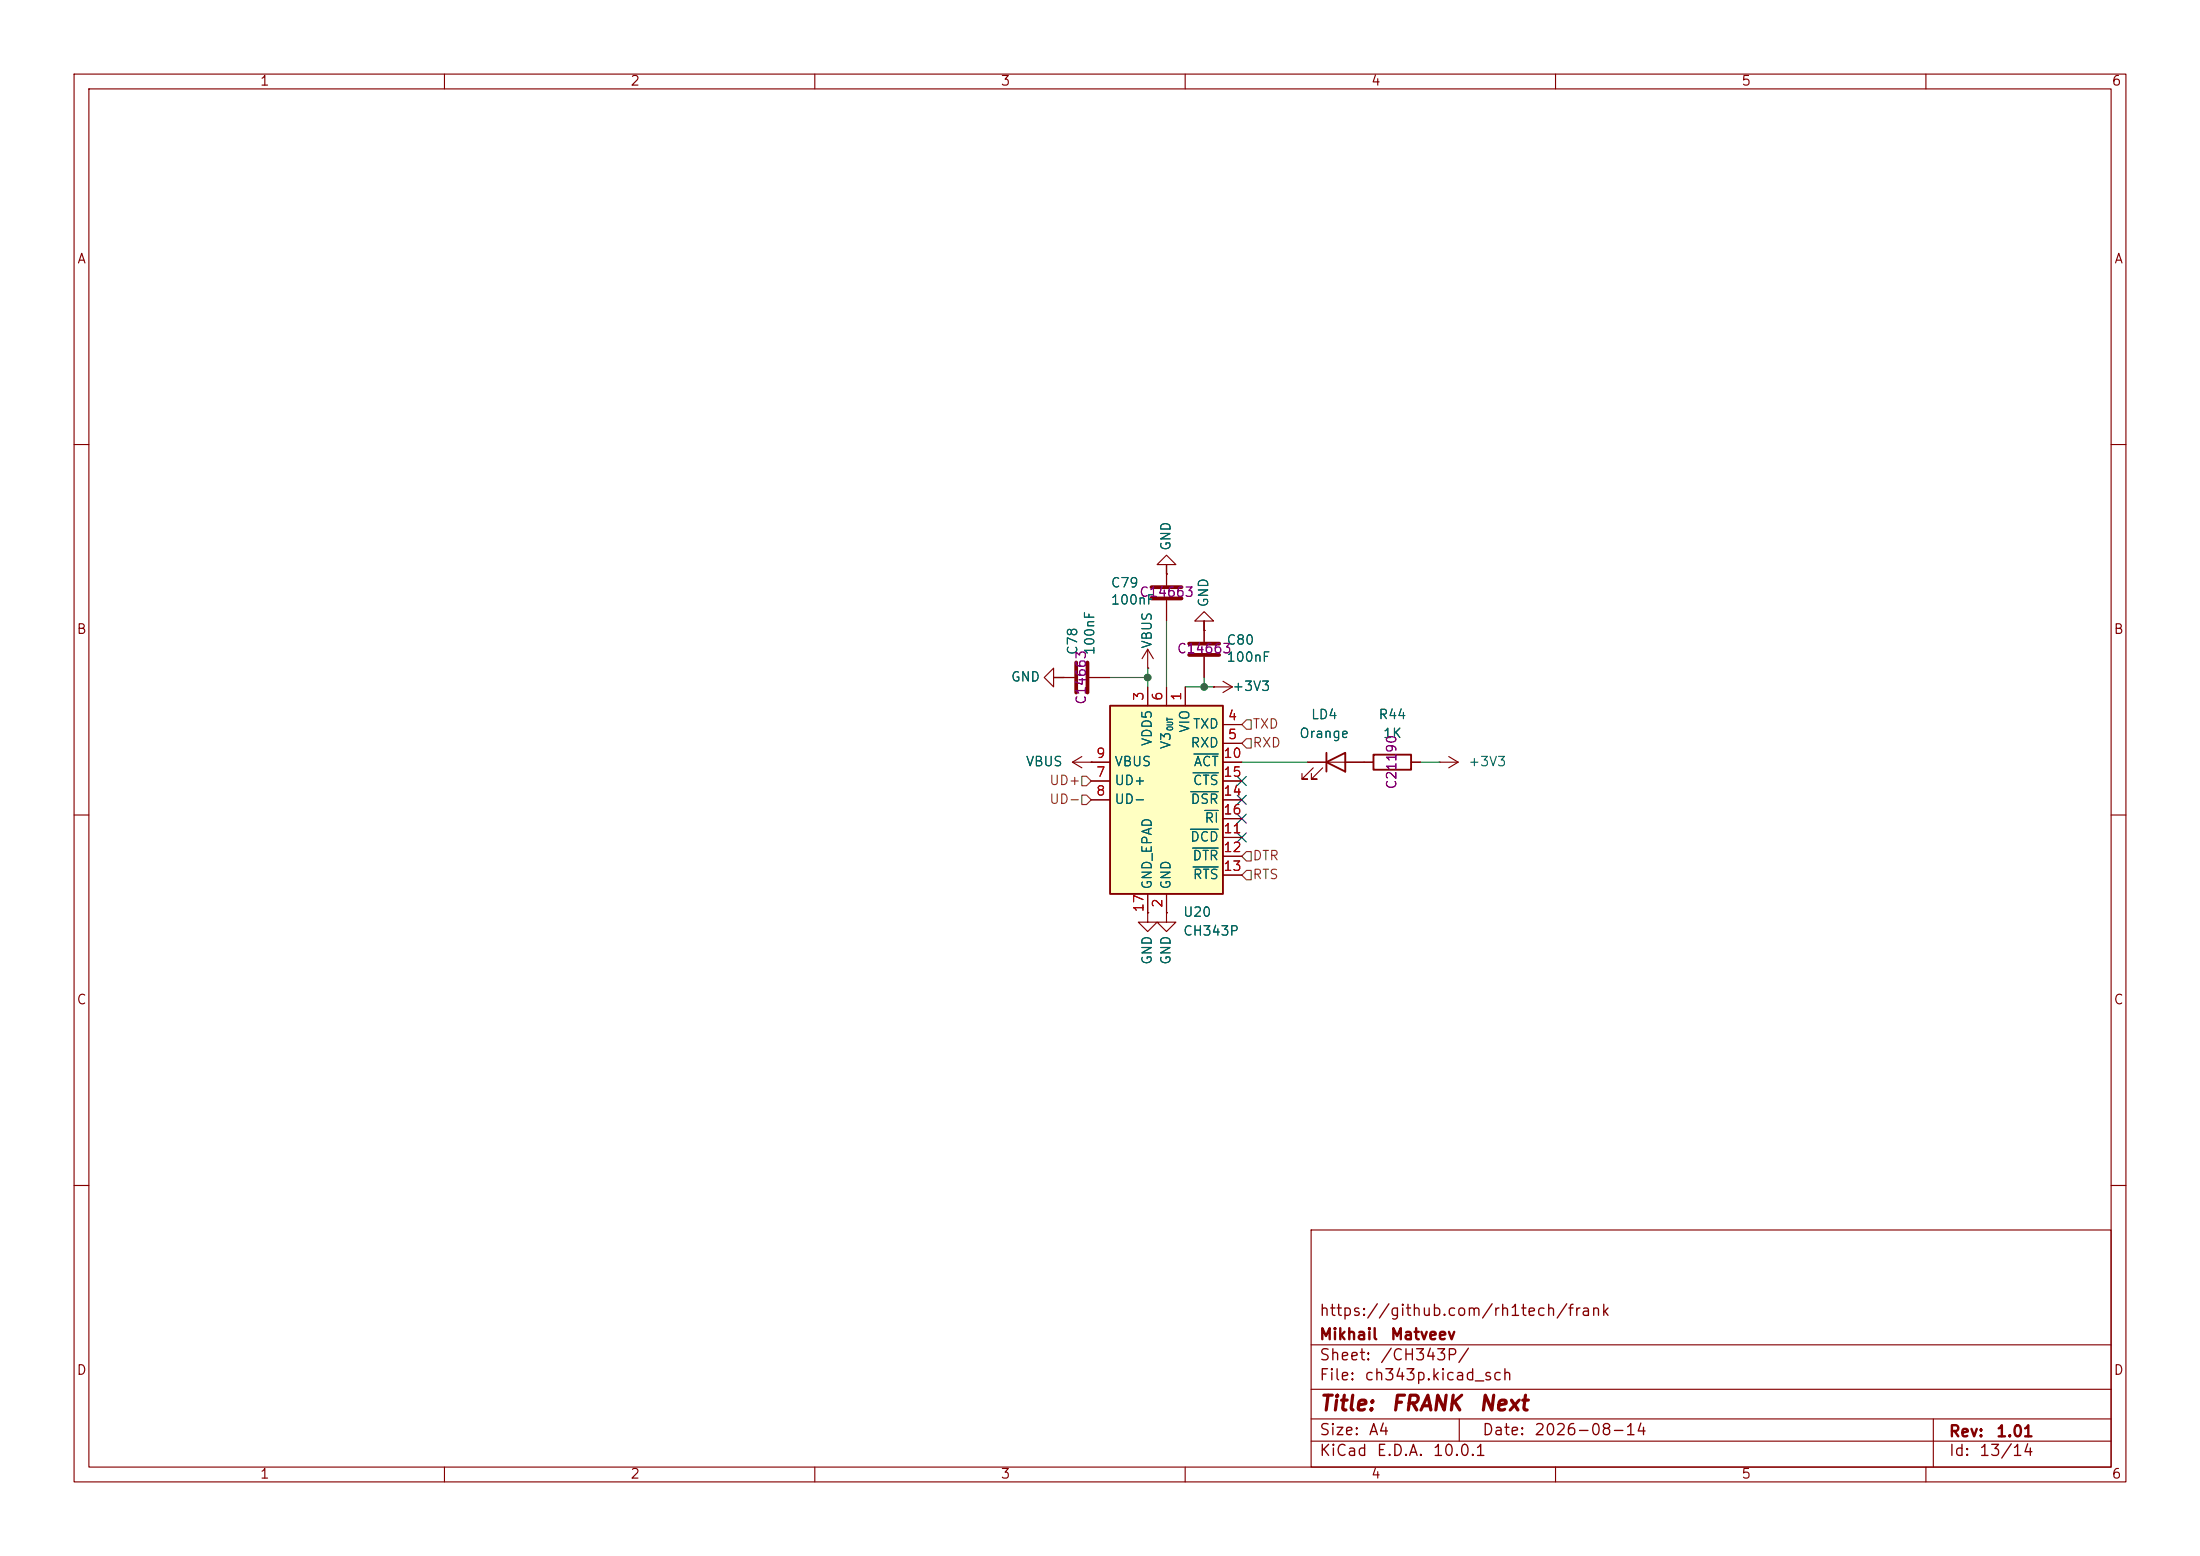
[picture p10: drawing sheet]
(kicad_sch
 (version 20260306)
 (generator "eeschema")
 (generator_version "10.0")
 (paper "A4")
 (title_block
  (title "${NAME}")
  (date "${DATE}")
  (rev "${VERSION}")
  (company "Mikhail Matveev")
  (comment 1 "https://github.com/rh1tech/frank"))
 (lib_symbols
  (symbol "FRANK:+3V3"
   (power global)
   (pin_numbers (hide yes))
   (pin_names
    (offset 0) (hide yes)) (exclude_from_sim no) (in_bom yes) (on_board yes)
   (in_pos_files yes)
   (duplicate_pin_numbers_are_jumpers no)
   (property "Reference" "#PWR" (at 0 -3.81 0) (show_name no) (do_not_autoplace no) (hide yes) (effects (font (size 1.27 1.27))))
   (property "Value" "+3V3" (at 0 3.556 0) (show_name no) (do_not_autoplace no) (effects (font (size 1.27 1.27))))
   (property "Footprint" "" (at 0 0 0) (show_name no) (do_not_autoplace no) (hide yes) (effects (font (size 1.27 1.27))))
   (property "Datasheet" "" (at 0 0 0) (show_name no) (do_not_autoplace no) (hide yes) (effects (font (size 1.27 1.27))))
   (property "Description" "Power symbol creates a global label with name \"+3V3\"" (at 0 0 0) (show_name no) (do_not_autoplace no) (hide yes) (effects (font (size 1.27 1.27))))
   (symbol "+3V3_0_1"
    (polyline (pts (xy -0.762 1.27) (xy 0 2.54)) (stroke (width 0) (type default)) (fill (type none)))
    (polyline (pts (xy 0 2.54) (xy 0.762 1.27)) (stroke (width 0) (type default)) (fill (type none)))
    (polyline (pts (xy 0 0) (xy 0 2.54)) (stroke (width 0) (type default)) (fill (type none))))
   (symbol "+3V3_1_1"
    (pin power_in line (at 0 0 90) (length 0) (name "" (effects (font (size 1.27 1.27)))) (number "1" (effects (font (size 1.27 1.27))))))
   (embedded_fonts no))
  (symbol "FRANK:C"
   (pin_numbers (hide yes))
   (pin_names
    (offset 0.254)) (exclude_from_sim no) (in_bom yes) (on_board yes)
   (in_pos_files yes)
   (duplicate_pin_numbers_are_jumpers no)
   (property "Reference" "C" (at 0.635 2.54 0) (show_name no) (do_not_autoplace no) (effects (font (size 1.27 1.27)) (justify left)))
   (property "Value" "C" (at 0.635 -2.54 0) (show_name no) (do_not_autoplace no) (effects (font (size 1.27 1.27)) (justify left)))
   (property "Footprint" "" (at 0.9652 -3.81 0) (show_name no) (do_not_autoplace no) (hide yes) (effects (font (size 1.27 1.27))))
   (property "Datasheet" "" (at 0 0 0) (show_name no) (do_not_autoplace no) (hide yes) (effects (font (size 1.27 1.27))))
   (property "Description" "Unpolarized capacitor" (at 0 0 0) (show_name no) (do_not_autoplace no) (hide yes) (effects (font (size 1.27 1.27))))
   (symbol "C_0_1"
    (polyline (pts (xy -2.032 0.762) (xy 2.032 0.762)) (stroke (width 0.508) (type default)) (fill (type none)))
    (polyline (pts (xy -2.032 -0.762) (xy 2.032 -0.762)) (stroke (width 0.508) (type default)) (fill (type none))))
   (symbol "C_1_1"
    (pin passive line (at 0 3.81 270) (length 2.794) (name "" (effects (font (size 1.27 1.27)))) (number "1" (effects (font (size 1.27 1.27)))))
    (pin passive line (at 0 -3.81 90) (length 2.794) (name "" (effects (font (size 1.27 1.27)))) (number "2" (effects (font (size 1.27 1.27))))))
   (embedded_fonts no))
  (symbol "FRANK:CH343P" (exclude_from_sim no) (in_bom yes) (on_board yes)
   (in_pos_files yes)
   (duplicate_pin_numbers_are_jumpers no)
   (property "Reference" "U" (at -8.89 13.97 0) (show_name no) (do_not_autoplace no) (effects (font (size 1.27 1.27))))
   (property "Value" "CH343P" (at 7.62 13.97 0) (show_name no) (do_not_autoplace no) (effects (font (size 1.27 1.27))))
   (property "Footprint" "FRANK:WCH_QFN-16-1EP_3x3mm_P0.5mm_EP1.8x1.8mm" (at 5.08 -15.24 0) (show_name no) (do_not_autoplace no) (hide yes) (effects (font (size 1.27 1.27)) (justify left)))
   (property "Datasheet" "https://www.wch-ic.com/downloads/CH343DS1_PDF.html" (at 5.08 -17.78 0) (show_name no) (do_not_autoplace no) (hide yes) (effects (font (size 1.27 1.27)) (justify left)))
   (property "Description" "High-Speed USB serial converter, up to 6Mbps, 3.3V or 5V supply, UART, QFN-16" (at 36.83 -20.32 0) (show_name no) (do_not_autoplace no) (hide yes) (effects (font (size 1.27 1.27))))
   (symbol "CH343P_0_1"
    (rectangle (start -7.62 12.7) (end 7.62 -12.7) (stroke (width 0.254) (type default)) (fill (type background))))
   (symbol "CH343P_1_0"
    (pin power_in line (at 0 -15.24 90) (length 2.54) (name "GND" (effects (font (size 1.27 1.27)))) (number "2" (effects (font (size 1.27 1.27)))))
    (pin power_in line (at -2.54 -15.24 90) (length 2.54) (name "GND_EPAD" (effects (font (size 1.27 1.27)))) (number "17" (effects (font (size 1.27 1.27))))))
   (symbol "CH343P_1_1"
    (pin power_in line (at 2.54 15.24 270) (length 2.54) (name "VIO" (effects (font (size 1.27 1.27)))) (number "1" (effects (font (size 1.27 1.27)))))
    (pin power_in line (at -2.54 15.24 270) (length 2.54) (name "VDD5" (effects (font (size 1.27 1.27)))) (number "3" (effects (font (size 1.27 1.27)))))
    (pin output line (at 10.16 10.16 180) (length 2.54) (name "TXD" (effects (font (size 1.27 1.27)))) (number "4" (effects (font (size 1.27 1.27)))))
    (pin input line (at 10.16 7.62 180) (length 2.54) (name "RXD" (effects (font (size 1.27 1.27)))) (number "5" (effects (font (size 1.27 1.27)))))
    (pin power_out line (at 0 15.24 270) (length 2.54) (name "V3_{OUT}" (effects (font (size 1.27 1.27)))) (number "6" (effects (font (size 1.27 1.27))))
    (alternate "V3_{IN}" power_in line))
    (pin bidirectional line (at -10.16 2.54 0) (length 2.54) (name "UD+" (effects (font (size 1.27 1.27)))) (number "7" (effects (font (size 1.27 1.27)))))
    (pin bidirectional line (at -10.16 0 0) (length 2.54) (name "UD-" (effects (font (size 1.27 1.27)))) (number "8" (effects (font (size 1.27 1.27)))))
    (pin input line (at -10.16 5.08 0) (length 2.54) (name "VBUS" (effects (font (size 1.27 1.27)))) (number "9" (effects (font (size 1.27 1.27)))))
    (pin output line (at 10.16 5.08 180) (length 2.54) (name "~{ACT}" (effects (font (size 1.27 1.27)))) (number "10" (effects (font (size 1.27 1.27)))))
    (pin input line (at 10.16 -5.08 180) (length 2.54) (name "~{DCD}" (effects (font (size 1.27 1.27)))) (number "11" (effects (font (size 1.27 1.27)))))
    (pin output line (at 10.16 -7.62 180) (length 2.54) (name "~{DTR}" (effects (font (size 1.27 1.27)))) (number "12" (effects (font (size 1.27 1.27)))))
    (pin output line (at 10.16 -10.16 180) (length 2.54) (name "~{RTS}" (effects (font (size 1.27 1.27)))) (number "13" (effects (font (size 1.27 1.27)))))
    (pin input line (at 10.16 0 180) (length 2.54) (name "~{DSR}" (effects (font (size 1.27 1.27)))) (number "14" (effects (font (size 1.27 1.27)))))
    (pin input line (at 10.16 2.54 180) (length 2.54) (name "~{CTS}" (effects (font (size 1.27 1.27)))) (number "15" (effects (font (size 1.27 1.27)))))
    (pin input line (at 10.16 -2.54 180) (length 2.54) (name "~{RI}" (effects (font (size 1.27 1.27)))) (number "16" (effects (font (size 1.27 1.27))))))
   (embedded_fonts no))
  (symbol "FRANK:GND"
   (power global)
   (pin_numbers (hide yes))
   (pin_names
    (offset 0) (hide yes)) (exclude_from_sim no) (in_bom yes) (on_board yes)
   (in_pos_files yes)
   (duplicate_pin_numbers_are_jumpers no)
   (property "Reference" "#PWR" (at 0 -6.35 0) (show_name no) (do_not_autoplace no) (hide yes) (effects (font (size 1.27 1.27))))
   (property "Value" "GND" (at 0 -3.81 0) (show_name no) (do_not_autoplace no) (effects (font (size 1.27 1.27))))
   (property "Footprint" "" (at 0 0 0) (show_name no) (do_not_autoplace no) (hide yes) (effects (font (size 1.27 1.27))))
   (property "Datasheet" "" (at 0 0 0) (show_name no) (do_not_autoplace no) (hide yes) (effects (font (size 1.27 1.27))))
   (property "Description" "Power symbol creates a global label with name \"GND\" , ground" (at 0 0 0) (show_name no) (do_not_autoplace no) (hide yes) (effects (font (size 1.27 1.27))))
   (symbol "GND_0_1"
    (polyline (pts (xy 0 0) (xy 0 -1.27) (xy 1.27 -1.27) (xy 0 -2.54) (xy -1.27 -1.27) (xy 0 -1.27)) (stroke (width 0) (type default)) (fill (type none))))
   (symbol "GND_1_1"
    (pin power_in line (at 0 0 270) (length 0) (name "" (effects (font (size 1.27 1.27)))) (number "1" (effects (font (size 1.27 1.27))))))
   (embedded_fonts no))
  (symbol "FRANK:LED"
   (pin_numbers (hide yes))
   (pin_names
    (offset 1.016) (hide yes)) (exclude_from_sim no) (in_bom yes) (on_board yes)
   (in_pos_files yes)
   (duplicate_pin_numbers_are_jumpers no)
   (property "Reference" "D" (at 0 2.54 0) (show_name no) (do_not_autoplace no) (effects (font (size 1.27 1.27))))
   (property "Value" "LED" (at 0 -2.54 0) (show_name no) (do_not_autoplace no) (effects (font (size 1.27 1.27))))
   (property "Footprint" "" (at 0 0 0) (show_name no) (do_not_autoplace no) (hide yes) (effects (font (size 1.27 1.27))))
   (property "Datasheet" "" (at 0 0 0) (show_name no) (do_not_autoplace no) (hide yes) (effects (font (size 1.27 1.27))))
   (property "Description" "Light emitting diode" (at 0 0 0) (show_name no) (do_not_autoplace no) (hide yes) (effects (font (size 1.27 1.27))))
   (property "Sim.Pins" "1=K 2=A" (at 0 0 0) (show_name no) (do_not_autoplace no) (hide yes) (effects (font (size 1.27 1.27))))
   (symbol "LED_0_1"
    (polyline (pts (xy -3.048 -0.762) (xy -4.572 -2.286) (xy -3.81 -2.286) (xy -4.572 -2.286) (xy -4.572 -1.524)) (stroke (width 0) (type default)) (fill (type none)))
    (polyline (pts (xy -1.778 -0.762) (xy -3.302 -2.286) (xy -2.54 -2.286) (xy -3.302 -2.286) (xy -3.302 -1.524)) (stroke (width 0) (type default)) (fill (type none)))
    (polyline (pts (xy -1.27 0) (xy 1.27 0)) (stroke (width 0) (type default)) (fill (type none)))
    (polyline (pts (xy -1.27 -1.27) (xy -1.27 1.27)) (stroke (width 0.254) (type default)) (fill (type none)))
    (polyline (pts (xy 1.27 -1.27) (xy 1.27 1.27) (xy -1.27 0) (xy 1.27 -1.27)) (stroke (width 0.254) (type default)) (fill (type none))))
   (symbol "LED_1_1"
    (pin passive line (at -3.81 0 0) (length 2.54) (name "K" (effects (font (size 1.27 1.27)))) (number "1" (effects (font (size 1.27 1.27)))))
    (pin passive line (at 3.81 0 180) (length 2.54) (name "A" (effects (font (size 1.27 1.27)))) (number "2" (effects (font (size 1.27 1.27))))))
   (embedded_fonts no))
  (symbol "FRANK:R"
   (pin_numbers (hide yes))
   (pin_names
    (offset 0)) (exclude_from_sim no) (in_bom yes) (on_board yes)
   (in_pos_files yes)
   (duplicate_pin_numbers_are_jumpers no)
   (property "Reference" "R" (at 2.032 0 90) (show_name no) (do_not_autoplace no) (effects (font (size 1.27 1.27))))
   (property "Value" "R" (at 0 0 90) (show_name no) (do_not_autoplace no) (effects (font (size 1.27 1.27))))
   (property "Footprint" "" (at -1.778 0 90) (show_name no) (do_not_autoplace no) (hide yes) (effects (font (size 1.27 1.27))))
   (property "Datasheet" "" (at 0 0 0) (show_name no) (do_not_autoplace no) (hide yes) (effects (font (size 1.27 1.27))))
   (property "Description" "Resistor" (at 0 0 0) (show_name no) (do_not_autoplace no) (hide yes) (effects (font (size 1.27 1.27))))
   (symbol "R_0_1"
    (rectangle (start -1.016 -2.54) (end 1.016 2.54) (stroke (width 0.254) (type default)) (fill (type none))))
   (symbol "R_1_1"
    (pin passive line (at 0 3.81 270) (length 1.27) (name "" (effects (font (size 1.27 1.27)))) (number "1" (effects (font (size 1.27 1.27)))))
    (pin passive line (at 0 -3.81 90) (length 1.27) (name "" (effects (font (size 1.27 1.27)))) (number "2" (effects (font (size 1.27 1.27))))))
   (embedded_fonts no))
  (symbol "FRANK:VBUS"
   (power global)
   (pin_numbers (hide yes))
   (pin_names
    (offset 0) (hide yes)) (exclude_from_sim no) (in_bom yes) (on_board yes)
   (in_pos_files yes)
   (duplicate_pin_numbers_are_jumpers no)
   (property "Reference" "#PWR" (at 0 -3.81 0) (show_name no) (do_not_autoplace no) (hide yes) (effects (font (size 1.27 1.27))))
   (property "Value" "VBUS" (at 0 3.556 0) (show_name no) (do_not_autoplace no) (effects (font (size 1.27 1.27))))
   (property "Footprint" "" (at 0 0 0) (show_name no) (do_not_autoplace no) (hide yes) (effects (font (size 1.27 1.27))))
   (property "Datasheet" "" (at 0 0 0) (show_name no) (do_not_autoplace no) (hide yes) (effects (font (size 1.27 1.27))))
   (property "Description" "Power symbol creates a global label with name \"VBUS\"" (at 0 0 0) (show_name no) (do_not_autoplace no) (hide yes) (effects (font (size 1.27 1.27))))
   (symbol "VBUS_0_1"
    (polyline (pts (xy -0.762 1.27) (xy 0 2.54)) (stroke (width 0) (type default)) (fill (type none)))
    (polyline (pts (xy 0 2.54) (xy 0.762 1.27)) (stroke (width 0) (type default)) (fill (type none)))
    (polyline (pts (xy 0 0) (xy 0 2.54)) (stroke (width 0) (type default)) (fill (type none))))
   (symbol "VBUS_1_1"
    (pin power_in line (at 0 0 90) (length 0) (name "" (effects (font (size 1.27 1.27)))) (number "1" (effects (font (size 1.27 1.27))))))
   (embedded_fonts no)))
 (junction
  (at 154.94 91.44)
  (diameter 0)
  (color 0 0 0 0))
 (junction
  (at 162.56 92.71)
  (diameter 0)
  (color 0 0 0 0))
 (no_connect
  (at 167.64 110.49))
 (no_connect
  (at 167.64 113.03))
 (no_connect
  (at 167.64 105.41))
 (no_connect
  (at 167.64 107.95))
 (wire
  (pts (xy 143.51 91.44) (xy 142.24 91.44))
  (stroke (width 0) (type default)))
 (wire
  (pts (xy 157.48 83.82) (xy 157.48 92.71))
  (stroke (width 0) (type default)))
 (wire
  (pts (xy 162.56 85.09) (xy 162.56 83.82))
  (stroke (width 0) (type default)))
 (wire
  (pts (xy 162.56 92.71) (xy 160.02 92.71))
  (stroke (width 0) (type default)))
 (wire
  (pts (xy 191.77 102.87) (xy 194.31 102.87))
  (stroke (width 0) (type default)))
 (wire
  (pts (xy 162.56 92.71) (xy 163.83 92.71))
  (stroke (width 0) (type default)))
 (wire
  (pts (xy 162.56 91.44) (xy 162.56 92.71))
  (stroke (width 0) (type default)))
 (wire
  (pts (xy 154.94 90.17) (xy 154.94 91.44))
  (stroke (width 0) (type default)))
 (wire
  (pts (xy 154.94 91.44) (xy 154.94 92.71))
  (stroke (width 0) (type default)))
 (wire
  (pts (xy 157.48 77.47) (xy 157.48 76.2))
  (stroke (width 0) (type default)))
 (wire
  (pts (xy 167.64 102.87) (xy 176.53 102.87))
  (stroke (width 0) (type default)))
 (wire
  (pts (xy 149.86 91.44) (xy 154.94 91.44))
  (stroke (width 0) (type default)))
 (hierarchical_label "UD+"
  (shape input)
  (at 147.32 105.41 180)
  (effects (font (size 1.27 1.27)) (justify right)))
 (hierarchical_label "RTS"
  (shape input)
  (at 167.64 118.11 0)
  (effects (font (size 1.27 1.27)) (justify left)))
 (hierarchical_label "DTR"
  (shape input)
  (at 167.64 115.57 0)
  (effects (font (size 1.27 1.27)) (justify left)))
 (hierarchical_label "RXD"
  (shape input)
  (at 167.64 100.33 0)
  (effects (font (size 1.27 1.27)) (justify left)))
 (hierarchical_label "TXD"
  (shape input)
  (at 167.64 97.79 0)
  (effects (font (size 1.27 1.27)) (justify left)))
 (hierarchical_label "UD-"
  (shape input)
  (at 147.32 107.95 180)
  (effects (font (size 1.27 1.27)) (justify right)))
 (symbol
  (lib_id "FRANK:GND")
  (at 143.51 91.44 270)
  (unit 1)
  (body_style 1)
  (exclude_from_sim no)
  (in_bom yes)
  (on_board yes)
  (in_pos_files yes)
  (dnp no)
  (property "Reference" "#PWR0165" (at 137.16 91.44 0) (hide yes) (show_name no) (do_not_autoplace no) (effects (font (size 1.27 1.27))))
  (property "Value" "GND" (at 138.43 91.44 90) (show_name no) (do_not_autoplace no) (effects (font (size 1.27 1.27))))
  (property "Footprint" "" (at 143.51 91.44 0) (hide yes) (show_name no) (do_not_autoplace no) (effects (font (size 1.27 1.27))))
  (property "Datasheet" "" (at 143.51 91.44 0) (hide yes) (show_name no) (do_not_autoplace no) (effects (font (size 1.27 1.27))))
  (property "Description" "Power symbol creates a global label with name \"GND\" , ground" (at 143.51 91.44 0) (hide yes) (show_name no) (do_not_autoplace no) (effects (font (size 1.27 1.27))))
  (pin "1"))
 (symbol
  (lib_id "FRANK:+3V3")
  (at 194.31 102.87 270)
  (unit 1)
  (body_style 1)
  (exclude_from_sim no)
  (in_bom yes)
  (on_board yes)
  (in_pos_files yes)
  (dnp no)
  (fields_autoplaced yes)
  (property "Reference" "#PWR0173" (at 190.5 102.87 0) (hide yes) (show_name no) (do_not_autoplace no) (effects (font (size 1.27 1.27))))
  (property "Value" "+3V3" (at 198.12 102.8699 90) (show_name no) (do_not_autoplace no) (effects (font (size 1.27 1.27)) (justify left)))
  (property "Footprint" "" (at 194.31 102.87 0) (hide yes) (show_name no) (do_not_autoplace no) (effects (font (size 1.27 1.27))))
  (property "Datasheet" "" (at 194.31 102.87 0) (hide yes) (show_name no) (do_not_autoplace no) (effects (font (size 1.27 1.27))))
  (property "Description" "Power symbol creates a global label with name \"+3V3\"" (at 194.31 102.87 0) (hide yes) (show_name no) (do_not_autoplace no) (effects (font (size 1.27 1.27))))
  (pin "1"))
 (symbol
  (lib_id "FRANK:VBUS")
  (at 154.94 90.17 0)
  (unit 1)
  (body_style 1)
  (exclude_from_sim no)
  (in_bom yes)
  (on_board yes)
  (in_pos_files yes)
  (dnp no)
  (property "Reference" "#PWR0167" (at 154.94 93.98 0) (hide yes) (show_name no) (do_not_autoplace no) (effects (font (size 1.27 1.27))))
  (property "Value" "VBUS" (at 154.94 85.09 90) (show_name no) (do_not_autoplace no) (effects (font (size 1.27 1.27))))
  (property "Footprint" "" (at 154.94 90.17 0) (hide yes) (show_name no) (do_not_autoplace no) (effects (font (size 1.27 1.27))))
  (property "Datasheet" "" (at 154.94 90.17 0) (hide yes) (show_name no) (do_not_autoplace no) (effects (font (size 1.27 1.27))))
  (property "Description" "Power symbol creates a global label with name \"VBUS\"" (at 154.94 90.17 0) (hide yes) (show_name no) (do_not_autoplace no) (effects (font (size 1.27 1.27))))
  (pin "1"))
 (symbol
  (lib_id "FRANK:LED")
  (at 180.34 102.87 0)
  (unit 1)
  (body_style 1)
  (exclude_from_sim no)
  (in_bom yes)
  (on_board yes)
  (in_pos_files yes)
  (dnp no)
  (fields_autoplaced yes)
  (property "Reference" "LD4" (at 178.7525 96.52 0) (show_name no) (do_not_autoplace no) (effects (font (size 1.27 1.27))))
  (property "Value" "Orange" (at 178.7525 99.06 0) (show_name no) (do_not_autoplace no) (effects (font (size 1.27 1.27))))
  (property "Footprint" "FRANK:LED_0603_1608Metric" (at 180.34 102.87 0) (hide yes) (show_name no) (do_not_autoplace no) (effects (font (size 1.27 1.27))))
  (property "Datasheet" "https://jlcpcb.com/api/file/downloadByFileSystemAccessId/8757826625847070720" (at 180.34 102.87 0) (hide yes) (show_name no) (do_not_autoplace no) (effects (font (size 1.27 1.27))))
  (property "Description" "Light emitting diode" (at 180.34 102.87 0) (hide yes) (show_name no) (do_not_autoplace no) (effects (font (size 1.27 1.27))))
  (property "LCSC" "C965800" (at 0 0 0) (hide yes) (show_name no) (do_not_autoplace no) (effects (font (size 1.27 1.27))))
  (property "AliExpress" "https://www.aliexpress.com/item/1005007252088951.html" (at 180.34 102.87 0) (hide yes) (show_name no) (do_not_autoplace no) (effects (font (size 1.27 1.27))))
  (property "Sim.Pins" "1=K 2=A" (at 180.34 102.87 0) (hide yes) (show_name no) (do_not_autoplace no) (effects (font (size 1.27 1.27))))
  (property "Sim.Device" "" (at 180.34 102.87 0) (show_name no) (do_not_autoplace no) (effects (font (size 1.27 1.27))))
  (property "Height" "" (at 180.34 102.87 0) (show_name no) (do_not_autoplace no) (effects (font (size 1.27 1.27))))
  (property "MANUFACTURER" "" (at 180.34 102.87 0) (show_name no) (do_not_autoplace no) (effects (font (size 1.27 1.27))))
  (property "MAXIMUM_PACKAGE_HEIGHT" "" (at 180.34 102.87 0) (show_name no) (do_not_autoplace no) (effects (font (size 1.27 1.27))))
  (property "Manufacturer_Name" "" (at 180.34 102.87 0) (show_name no) (do_not_autoplace no) (effects (font (size 1.27 1.27))))
  (property "Manufacturer_Part_Number" "" (at 180.34 102.87 0) (show_name no) (do_not_autoplace no) (effects (font (size 1.27 1.27))))
  (property "Mouser Part Number" "" (at 180.34 102.87 0) (show_name no) (do_not_autoplace no) (effects (font (size 1.27 1.27))))
  (property "Mouser Price/Stock" "" (at 180.34 102.87 0) (show_name no) (do_not_autoplace no) (effects (font (size 1.27 1.27))))
  (property "PARTREV" "" (at 180.34 102.87 0) (show_name no) (do_not_autoplace no) (effects (font (size 1.27 1.27))))
  (property "STANDARD" "" (at 180.34 102.87 0) (show_name no) (do_not_autoplace no) (effects (font (size 1.27 1.27))))
  (pin "1")
  (pin "2"))
 (symbol
  (lib_id "FRANK:GND")
  (at 157.48 77.47 180)
  (unit 1)
  (body_style 1)
  (exclude_from_sim no)
  (in_bom yes)
  (on_board yes)
  (in_pos_files yes)
  (dnp no)
  (property "Reference" "#PWR0169" (at 157.48 71.12 0) (hide yes) (show_name no) (do_not_autoplace no) (effects (font (size 1.27 1.27))))
  (property "Value" "GND" (at 157.48 72.39 90) (show_name no) (do_not_autoplace no) (effects (font (size 1.27 1.27))))
  (property "Footprint" "" (at 157.48 77.47 0) (hide yes) (show_name no) (do_not_autoplace no) (effects (font (size 1.27 1.27))))
  (property "Datasheet" "" (at 157.48 77.47 0) (hide yes) (show_name no) (do_not_autoplace no) (effects (font (size 1.27 1.27))))
  (property "Description" "Power symbol creates a global label with name \"GND\" , ground" (at 157.48 77.47 0) (hide yes) (show_name no) (do_not_autoplace no) (effects (font (size 1.27 1.27))))
  (pin "1"))
 (symbol
  (lib_id "FRANK:GND")
  (at 157.48 123.19 0)
  (unit 1)
  (body_style 1)
  (exclude_from_sim no)
  (in_bom yes)
  (on_board yes)
  (in_pos_files yes)
  (dnp no)
  (property "Reference" "#PWR0170" (at 157.48 129.54 0) (hide yes) (show_name no) (do_not_autoplace no) (effects (font (size 1.27 1.27))))
  (property "Value" "GND" (at 157.48 128.27 90) (show_name no) (do_not_autoplace no) (effects (font (size 1.27 1.27))))
  (property "Footprint" "" (at 157.48 123.19 0) (hide yes) (show_name no) (do_not_autoplace no) (effects (font (size 1.27 1.27))))
  (property "Datasheet" "" (at 157.48 123.19 0) (hide yes) (show_name no) (do_not_autoplace no) (effects (font (size 1.27 1.27))))
  (property "Description" "Power symbol creates a global label with name \"GND\" , ground" (at 157.48 123.19 0) (hide yes) (show_name no) (do_not_autoplace no) (effects (font (size 1.27 1.27))))
  (pin "1"))
 (symbol
  (lib_id "FRANK:R")
  (at 187.96 102.87 90)
  (unit 1)
  (body_style 1)
  (exclude_from_sim no)
  (in_bom yes)
  (on_board yes)
  (in_pos_files yes)
  (dnp no)
  (fields_autoplaced yes)
  (property "Reference" "R44" (at 187.96 96.52 90) (show_name no) (do_not_autoplace no) (effects (font (size 1.27 1.27))))
  (property "Value" "1K" (at 187.96 99.06 90) (show_name no) (do_not_autoplace no) (effects (font (size 1.27 1.27))))
  (property "Footprint" "FRANK:R_0603_1608Metric" (at 187.96 104.648 90) (hide yes) (show_name no) (do_not_autoplace no) (effects (font (size 1.27 1.27))))
  (property "Datasheet" "https://jlcpcb.com/api/file/downloadByFileSystemAccessId/8579706098733010944" (at 187.96 102.87 0) (hide yes) (show_name no) (do_not_autoplace no) (effects (font (size 1.27 1.27))))
  (property "Description" "Resistor" (at 187.96 102.87 0) (hide yes) (show_name no) (do_not_autoplace no) (effects (font (size 1.27 1.27))))
  (property "AliExpress" "https://www.vishay.com/docs/28952/mcs0402at-mct0603at-mcu0805at-mca1206at.pdf" (at 187.96 102.87 0) (hide yes) (show_name no) (do_not_autoplace no) (effects (font (size 1.27 1.27))))
  (property "Sim.Device" "" (at 187.96 102.87 0) (show_name no) (do_not_autoplace no) (effects (font (size 1.27 1.27))))
  (property "LCSC" "C21190" (at 187.96 102.87 0) (show_name no) (do_not_autoplace no) (effects (font (size 1.27 1.27))))
  (property "Height" "" (at 187.96 102.87 0) (show_name no) (do_not_autoplace no) (effects (font (size 1.27 1.27))))
  (property "MANUFACTURER" "" (at 187.96 102.87 0) (show_name no) (do_not_autoplace no) (effects (font (size 1.27 1.27))))
  (property "MAXIMUM_PACKAGE_HEIGHT" "" (at 187.96 102.87 0) (show_name no) (do_not_autoplace no) (effects (font (size 1.27 1.27))))
  (property "Manufacturer_Name" "" (at 187.96 102.87 0) (show_name no) (do_not_autoplace no) (effects (font (size 1.27 1.27))))
  (property "Manufacturer_Part_Number" "" (at 187.96 102.87 0) (show_name no) (do_not_autoplace no) (effects (font (size 1.27 1.27))))
  (property "Mouser Part Number" "" (at 187.96 102.87 0) (show_name no) (do_not_autoplace no) (effects (font (size 1.27 1.27))))
  (property "Mouser Price/Stock" "" (at 187.96 102.87 0) (show_name no) (do_not_autoplace no) (effects (font (size 1.27 1.27))))
  (property "PARTREV" "" (at 187.96 102.87 0) (show_name no) (do_not_autoplace no) (effects (font (size 1.27 1.27))))
  (property "STANDARD" "" (at 187.96 102.87 0) (show_name no) (do_not_autoplace no) (effects (font (size 1.27 1.27))))
  (pin "1")
  (pin "2"))
 (symbol
  (lib_id "FRANK:CH343P")
  (at 157.48 107.95 0)
  (unit 1)
  (body_style 1)
  (exclude_from_sim no)
  (in_bom yes)
  (on_board yes)
  (in_pos_files yes)
  (dnp no)
  (fields_autoplaced yes)
  (property "Reference" "U20" (at 159.6233 123.19 0) (show_name no) (do_not_autoplace no) (effects (font (size 1.27 1.27)) (justify left)))
  (property "Value" "CH343P" (at 159.6233 125.73 0) (show_name no) (do_not_autoplace no) (effects (font (size 1.27 1.27)) (justify left)))
  (property "Footprint" "FRANK:WCH_QFN-16-1EP_3x3mm_P0.5mm_EP1.8x1.8mm" (at 162.56 123.19 0) (hide yes) (show_name no) (do_not_autoplace no) (effects (font (size 1.27 1.27)) (justify left)))
  (property "Datasheet" "https://www.wch-ic.com/downloads/CH343DS1_PDF.html" (at 162.56 125.73 0) (hide yes) (show_name no) (do_not_autoplace no) (effects (font (size 1.27 1.27)) (justify left)))
  (property "Description" "High-Speed USB serial converter, up to 6Mbps, 3.3V or 5V supply, UART, QFN-16" (at 194.31 128.27 0) (hide yes) (show_name no) (do_not_autoplace no) (effects (font (size 1.27 1.27))))
  (property "LCSC" "C2846043" (at 0 0 0) (hide yes) (show_name no) (do_not_autoplace no) (effects (font (size 1.27 1.27))))
  (pin "3")
  (pin "4")
  (pin "2")
  (pin "17")
  (pin "1")
  (pin "5")
  (pin "6")
  (pin "7")
  (pin "8")
  (pin "9")
  (pin "10")
  (pin "11")
  (pin "15")
  (pin "16")
  (pin "12")
  (pin "13")
  (pin "14"))
 (symbol
  (lib_id "FRANK:+3V3")
  (at 163.83 92.71 270)
  (unit 1)
  (body_style 1)
  (exclude_from_sim no)
  (in_bom yes)
  (on_board yes)
  (in_pos_files yes)
  (dnp no)
  (property "Reference" "#PWR0172" (at 160.02 92.71 0) (hide yes) (show_name no) (do_not_autoplace no) (effects (font (size 1.27 1.27))))
  (property "Value" "+3V3" (at 168.91 92.71 90) (show_name no) (do_not_autoplace no) (effects (font (size 1.27 1.27))))
  (property "Footprint" "" (at 163.83 92.71 0) (hide yes) (show_name no) (do_not_autoplace no) (effects (font (size 1.27 1.27))))
  (property "Datasheet" "" (at 163.83 92.71 0) (hide yes) (show_name no) (do_not_autoplace no) (effects (font (size 1.27 1.27))))
  (property "Description" "Power symbol creates a global label with name \"+3V3\"" (at 163.83 92.71 0) (hide yes) (show_name no) (do_not_autoplace no) (effects (font (size 1.27 1.27))))
  (pin "1"))
 (symbol
  (lib_id "FRANK:GND")
  (at 154.94 123.19 0)
  (unit 1)
  (body_style 1)
  (exclude_from_sim no)
  (in_bom yes)
  (on_board yes)
  (in_pos_files yes)
  (dnp no)
  (property "Reference" "#PWR0168" (at 154.94 129.54 0) (hide yes) (show_name no) (do_not_autoplace no) (effects (font (size 1.27 1.27))))
  (property "Value" "GND" (at 154.94 128.27 90) (show_name no) (do_not_autoplace no) (effects (font (size 1.27 1.27))))
  (property "Footprint" "" (at 154.94 123.19 0) (hide yes) (show_name no) (do_not_autoplace no) (effects (font (size 1.27 1.27))))
  (property "Datasheet" "" (at 154.94 123.19 0) (hide yes) (show_name no) (do_not_autoplace no) (effects (font (size 1.27 1.27))))
  (property "Description" "Power symbol creates a global label with name \"GND\" , ground" (at 154.94 123.19 0) (hide yes) (show_name no) (do_not_autoplace no) (effects (font (size 1.27 1.27))))
  (pin "1"))
 (symbol
  (lib_id "FRANK:C")
  (at 146.05 91.44 90)
  (unit 1)
  (body_style 1)
  (exclude_from_sim no)
  (in_bom yes)
  (on_board yes)
  (in_pos_files yes)
  (dnp no)
  (property "Reference" "C78" (at 144.8816 88.519 0) (show_name no) (do_not_autoplace no) (effects (font (size 1.27 1.27)) (justify left)))
  (property "Value" "100nF" (at 147.193 88.519 0) (show_name no) (do_not_autoplace no) (effects (font (size 1.27 1.27)) (justify left)))
  (property "Footprint" "FRANK:C_0603_1608Metric" (at 149.86 90.4748 0) (hide yes) (show_name no) (do_not_autoplace no) (effects (font (size 1.27 1.27))))
  (property "Datasheet" "https://eu.mouser.com/datasheet/2/40/KGM_X7R-3223212.pdf" (at 146.05 91.44 0) (hide yes) (show_name no) (do_not_autoplace no) (effects (font (size 1.27 1.27))))
  (property "Description" "" (at 146.05 91.44 0) (hide yes) (show_name no) (do_not_autoplace no) (effects (font (size 1.27 1.27))))
  (property "AliExpress" "https://www.aliexpress.com/item/33008008276.html" (at 146.05 91.44 0) (hide yes) (show_name no) (do_not_autoplace no) (effects (font (size 1.27 1.27))))
  (property "LCSC" "C14663" (at 146.05 91.44 0) (show_name no) (do_not_autoplace no) (effects (font (size 1.27 1.27))))
  (pin "1")
  (pin "2"))
 (symbol
  (lib_id "FRANK:C")
  (at 157.48 80.01 0)
  (unit 1)
  (body_style 1)
  (exclude_from_sim no)
  (in_bom yes)
  (on_board yes)
  (in_pos_files yes)
  (dnp no)
  (property "Reference" "C79" (at 149.86 78.74 0) (show_name no) (do_not_autoplace no) (effects (font (size 1.27 1.27)) (justify left)))
  (property "Value" "100nF" (at 149.86 81.0514 0) (show_name no) (do_not_autoplace no) (effects (font (size 1.27 1.27)) (justify left)))
  (property "Footprint" "FRANK:C_0603_1608Metric" (at 158.4452 83.82 0) (hide yes) (show_name no) (do_not_autoplace no) (effects (font (size 1.27 1.27))))
  (property "Datasheet" "https://eu.mouser.com/datasheet/2/40/KGM_X7R-3223212.pdf" (at 157.48 80.01 0) (hide yes) (show_name no) (do_not_autoplace no) (effects (font (size 1.27 1.27))))
  (property "Description" "" (at 157.48 80.01 0) (hide yes) (show_name no) (do_not_autoplace no) (effects (font (size 1.27 1.27))))
  (property "AliExpress" "https://www.aliexpress.com/item/33008008276.html" (at 157.48 80.01 0) (hide yes) (show_name no) (do_not_autoplace no) (effects (font (size 1.27 1.27))))
  (property "LCSC" "C14663" (at 157.48 80.01 0) (show_name no) (do_not_autoplace no) (effects (font (size 1.27 1.27))))
  (pin "1")
  (pin "2"))
 (symbol
  (lib_id "FRANK:C")
  (at 162.56 87.63 0)
  (unit 1)
  (body_style 1)
  (exclude_from_sim no)
  (in_bom yes)
  (on_board yes)
  (in_pos_files yes)
  (dnp no)
  (property "Reference" "C80" (at 165.481 86.4616 0) (show_name no) (do_not_autoplace no) (effects (font (size 1.27 1.27)) (justify left)))
  (property "Value" "100nF" (at 165.481 88.773 0) (show_name no) (do_not_autoplace no) (effects (font (size 1.27 1.27)) (justify left)))
  (property "Footprint" "FRANK:C_0603_1608Metric" (at 163.5252 91.44 0) (hide yes) (show_name no) (do_not_autoplace no) (effects (font (size 1.27 1.27))))
  (property "Datasheet" "https://eu.mouser.com/datasheet/2/40/KGM_X7R-3223212.pdf" (at 162.56 87.63 0) (hide yes) (show_name no) (do_not_autoplace no) (effects (font (size 1.27 1.27))))
  (property "Description" "" (at 162.56 87.63 0) (hide yes) (show_name no) (do_not_autoplace no) (effects (font (size 1.27 1.27))))
  (property "AliExpress" "https://www.aliexpress.com/item/33008008276.html" (at 162.56 87.63 0) (hide yes) (show_name no) (do_not_autoplace no) (effects (font (size 1.27 1.27))))
  (property "LCSC" "C14663" (at 162.56 87.63 0) (show_name no) (do_not_autoplace no) (effects (font (size 1.27 1.27))))
  (pin "1")
  (pin "2"))
 (symbol
  (lib_id "FRANK:GND")
  (at 162.56 85.09 180)
  (unit 1)
  (body_style 1)
  (exclude_from_sim no)
  (in_bom yes)
  (on_board yes)
  (in_pos_files yes)
  (dnp no)
  (property "Reference" "#PWR0171" (at 162.56 78.74 0) (hide yes) (show_name no) (do_not_autoplace no) (effects (font (size 1.27 1.27))))
  (property "Value" "GND" (at 162.56 80.01 90) (show_name no) (do_not_autoplace no) (effects (font (size 1.27 1.27))))
  (property "Footprint" "" (at 162.56 85.09 0) (hide yes) (show_name no) (do_not_autoplace no) (effects (font (size 1.27 1.27))))
  (property "Datasheet" "" (at 162.56 85.09 0) (hide yes) (show_name no) (do_not_autoplace no) (effects (font (size 1.27 1.27))))
  (property "Description" "Power symbol creates a global label with name \"GND\" , ground" (at 162.56 85.09 0) (hide yes) (show_name no) (do_not_autoplace no) (effects (font (size 1.27 1.27))))
  (pin "1"))
 (symbol
  (lib_id "FRANK:VBUS")
  (at 147.32 102.87 90)
  (unit 1)
  (body_style 1)
  (exclude_from_sim no)
  (in_bom yes)
  (on_board yes)
  (in_pos_files yes)
  (dnp no)
  (fields_autoplaced yes)
  (property "Reference" "#PWR0166" (at 151.13 102.87 0) (hide yes) (show_name no) (do_not_autoplace no) (effects (font (size 1.27 1.27))))
  (property "Value" "VBUS" (at 143.51 102.8699 90) (show_name no) (do_not_autoplace no) (effects (font (size 1.27 1.27)) (justify left)))
  (property "Footprint" "" (at 147.32 102.87 0) (hide yes) (show_name no) (do_not_autoplace no) (effects (font (size 1.27 1.27))))
  (property "Datasheet" "" (at 147.32 102.87 0) (hide yes) (show_name no) (do_not_autoplace no) (effects (font (size 1.27 1.27))))
  (property "Description" "Power symbol creates a global label with name \"VBUS\"" (at 147.32 102.87 0) (hide yes) (show_name no) (do_not_autoplace no) (effects (font (size 1.27 1.27))))
  (pin "1")))
